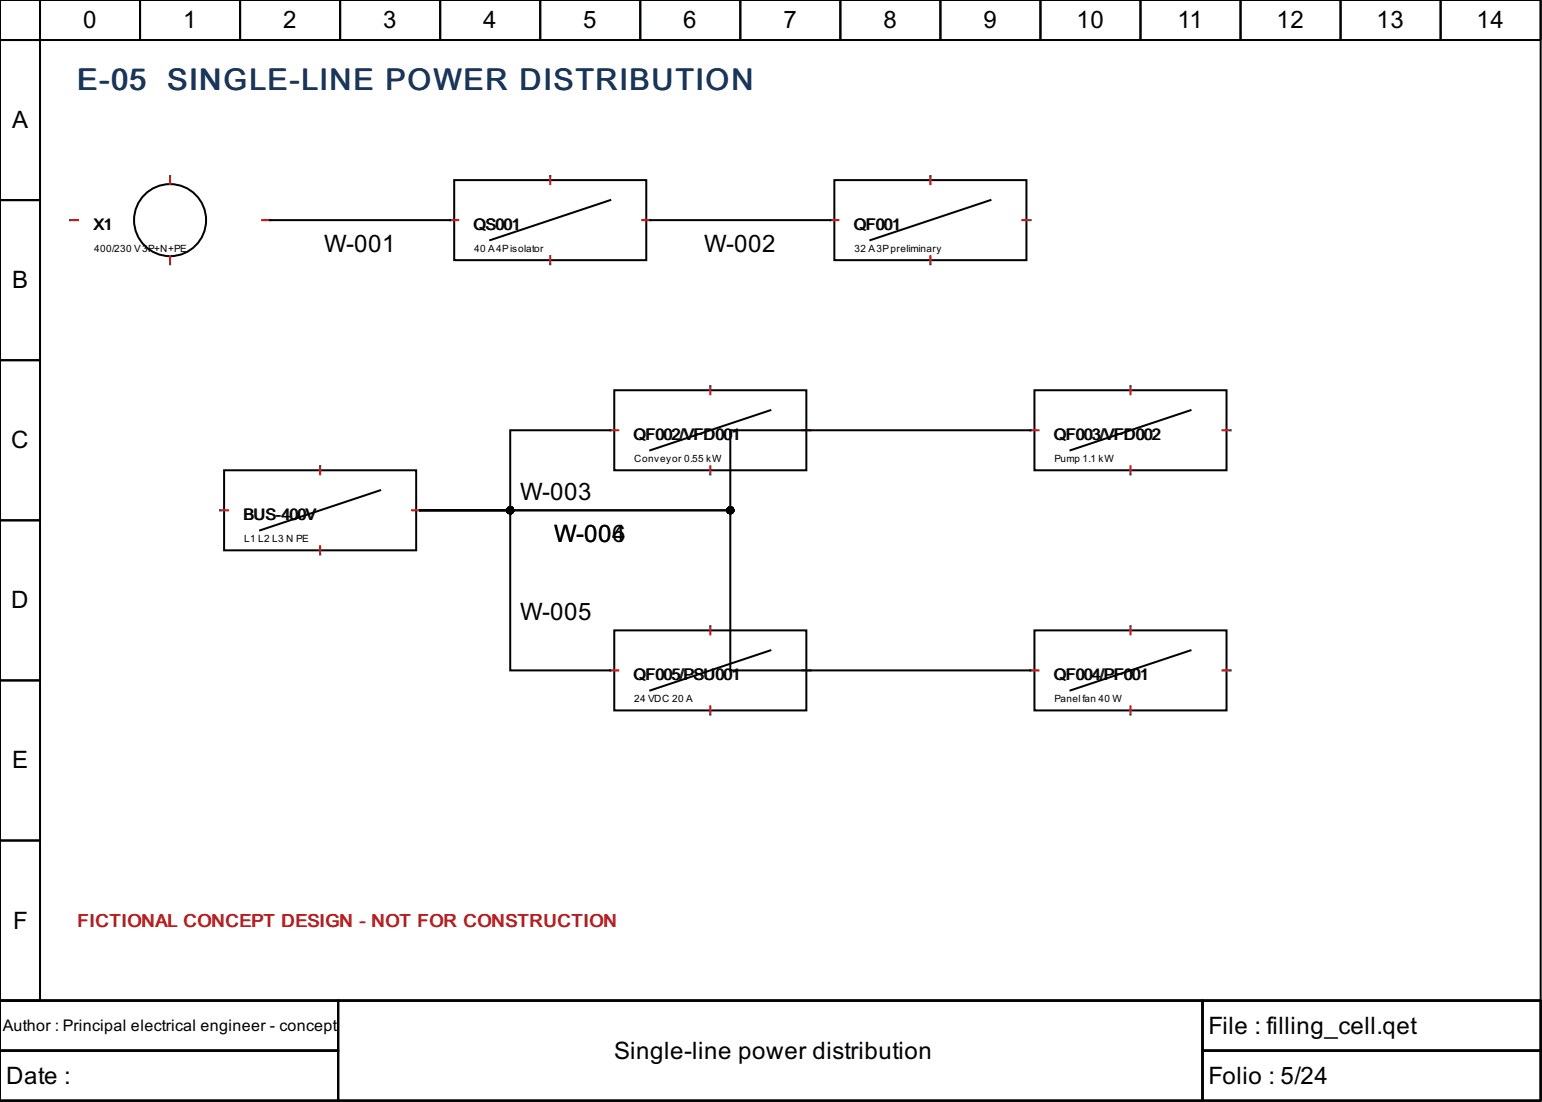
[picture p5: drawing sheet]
<svg xmlns="http://www.w3.org/2000/svg" width="204mm" height="146mm" viewBox="0 0 204 146" stroke-linecap="round" stroke-linejoin="round" font-family="sans-serif">
<g fill="none" stroke="#000" stroke-width=".26">
<path d="M0 0h203.7v132.3h-203.7zM0 0h5.3v5.3h-5.3zM0 5.3h5.3v21.2h-5.3zM5.3 0h13.2v5.3h-13.2zM18.5 0h13.2v5.3h-13.2zM31.7 0h13.3v5.3h-13.3zM45 0h13.2v5.3h-13.2zM58.2 0h13.2v5.3h-13.2zM71.4 0h13.3v5.3h-13.3zM84.7 0h13.2v5.3h-13.2zM97.9 0h13.2v5.3h-13.2zM111.1 0h13.3v5.3h-13.3z"/>
<path d="M124.4 0h13.2v5.3h-13.2zM137.6 0h13.2v5.3h-13.2zM150.8 0h13.2v5.3h-13.2zM164 0h13.3v5.3h-13.3zM177.3 0h13.2v5.3h-13.2zM190.5 0h13.2v5.3h-13.2zM0 26.5h5.3v21.1h-5.3zM35.7 29.1h23.8M60.1 23.8h25.4v10.6h-25.4zM80.7 26.5l-15.9 5.3M86 29.1h23.8M110.3 23.8h25.4v10.6h-25.4z"/>
<path d="M131 26.5l-15.9 5.3M0 47.6h5.3v21.2h-5.3zM80.7 56.9h-13.2v10.6h-11.9M81.2 51.6h25.4v10.6h-25.4zM101.9 54.2l-15.9 5.3M136.3 56.9h-39.7v10.6h-41M136.8 51.6h25.4v10.6h-25.4zM157.4 54.2l-15.8 5.3M0 68.8h5.3v21.2h-5.3zM29.6 62.2h25.4v10.6h-25.4zM50.3 64.8l-15.9 5.3M55.6 67.5h11.9v21.1h13.2"/>
<path d="M55.6 67.5h41v21.1h39.7M0 90h5.3v21.1h-5.3zM81.2 83.3h25.4v10.6h-25.4zM101.9 86l-15.9 5.3M136.8 83.3h25.4v10.6h-25.4zM157.4 86l-15.8 5.3M0 111.1h5.3v21.2h-5.3zM0 132.3h203.7v13.2h-203.7zM0 132.3h44.7v6.6h-44.7zM0 138.9h44.7v6.6h-44.7zM44.7 132.3h114.3v13.2h-114.3zM159 132.3h44.7v6.6h-44.7z"/>
<path d="M159 138.9h44.7v6.6h-44.7z"/>
<circle cx="22.5" cy="29.1" r="4.8"/>
</g>
<g fill="none" stroke="#f00" stroke-width=".26">
<path d="M9.3 29.1h1M22.5 23.3v1M22.5 33.9v1M34.7 29.1h1M59.5 29.1h1.1M72.8 23.3v1M72.8 33.9v1M84.9 29.1h1.1M109.8 29.1h1.1M123 23.3v1M123 33.9v1M135.2 29.1h1.1"/>
<path d="M80.7 56.9h1.1M93.9 51.1v1M106.1 56.9h1.1M136.3 56.9h1M149.5 51.1v1M161.7 56.9h1M29.1 67.5h1.1M42.3 61.6v1.1M42.3 72.2v1.1M54.5 67.5h1.1M93.9 61.6v1.1M149.5 61.6v1.1"/>
<path d="M80.7 88.6h1.1M93.9 82.8v1.1M93.9 93.4v1.1M106.1 88.6h1.1M136.3 88.6h1M149.5 82.8v1.1M149.5 93.4v1.1M161.7 88.6h1"/>
</g>
<g fill="none" stroke="#00f" stroke-width=".26">
<path d="M9.3 29.1h.1M22.5 23.3h.1M22.5 34.9h.1M35.7 29.1h.1M59.5 29.1h.1M72.8 23.3h.1M72.8 34.9h.1M86 29.1h.1M109.8 29.1h.1M123 23.3h.1M123 34.9h.1M136.3 29.1h.1"/>
<path d="M80.7 56.9h.1M93.9 51.1h.1M107.2 56.9h.1M136.3 56.9h.1M149.5 51.1h.1M162.7 56.9h.1M29.1 67.5h.1M42.3 61.6h.1M42.3 73.3h.1M55.6 67.5h.1M93.9 62.7h.1M149.5 62.7h.1"/>
<path d="M80.7 88.6h.1M93.9 82.8h.1M93.9 94.5h.1M107.2 88.6h.1M136.3 88.6h.1M149.5 82.8h.1M149.5 94.5h.1M162.7 88.6h.1"/>
</g>
<g fill="#000" stroke="#000" stroke-width=".26">
<circle cx="67.5" cy="67.5" r=".4"/>
<circle cx="96.6" cy="67.5" r=".4"/>
</g>
<g font-size="4" fill="#17365d">
<text x="10.2" y="11.9">E-05</text>
<text x="22.1" y="11.9">SINGLE-LINE POWER DISTRIBUTION</text>
</g>
<g font-size="3.2">
<text x="11" y="3.7">0</text>
<text x="24.2" y="3.7">1</text>
<text x="37.4" y="3.7">2</text>
<text x="50.7" y="3.7">3</text>
<text x="63.9" y="3.7">4</text>
<text x="77.1" y="3.7">5</text>
<text x="90.4" y="3.7">6</text>
<text x="103.6" y="3.7">7</text>
<text x="116.8" y="3.7">8</text>
<text x="130" y="3.7">9</text>
<text x="142.3" y="3.7">10</text>
<text x="155.7" y="3.7">11</text>
<text x="168.8" y="3.7">12</text>
<text x="182" y="3.7">13</text>
<text x="195.3" y="3.7">14</text>
<text x="1.6" y="16.9">A</text>
<text x="42.9" y="33.3">W-001</text>
<text x="93.1" y="33.3">W-002</text>
<text x="1.6" y="38.1">B</text>
<text x="1.5" y="59.3">C</text>
<text x="68.8" y="66.1">W-003</text>
<text x="73.3" y="71.7">W-004</text>
<text x="73.3" y="71.7">W-006</text>
<text x="1.5" y="80.4">D</text>
<text x="68.8" y="82">W-005</text>
<text x="1.6" y="101.6">E</text>
<text x="1.7" y="122.8">F</text>
<text x="159.8" y="136.7">File : filling_cell.qet</text>
<text x=".8" y="143.3">Date :</text>
<text x="81.2" y="140">Single-line power distribution</text>
<text x="159.8" y="143.3">Folio : 5/24</text>
</g>
<text font-size="2.4" fill="#b91c1c" x="10.2" y="122.5">FICTIONAL CONCEPT DESIGN - NOT FOR CONSTRUCTION</text>
<g font-size="2.1">
<text x="12.4" y="30.4">X1</text>
<text x="62.7" y="30.4">QS001</text>
<text x="113" y="30.4">QF001</text>
<text x="83.7" y="58.2">QF002/VFD00</text>
<text x="96.7" y="58.2">1</text>
<text x="139.3" y="58.2">QF003/VFD002</text>
<text x="32.1" y="68.8">BUS-400V</text>
<text x="83.7" y="90">QF005/PSU001</text>
<text x="139.3" y="90">QF004/PF001</text>
<text x=".4" y="136.3">Author : Principal electrical engineer - concept</text>
</g>
<g font-size="1.3">
<text x="12.4" y="33.3">400/230 V3P+N+PE</text>
<text x="62.7" y="33.3">40 A4Pisolator</text>
<text x="113" y="33.3">32 A3Ppreliminary</text>
<text x="83.9" y="61.1">Conveyor 0.55 kW</text>
<text x="139.4" y="61.1">Pump 1.1 kW</text>
<text x="32.3" y="71.7">L1 L2 L3 N PE</text>
<text x="83.9" y="92.9">24 VDC 20 A</text>
<text x="139.4" y="92.9">Panel fan 40 W</text>
</g>
</svg>
